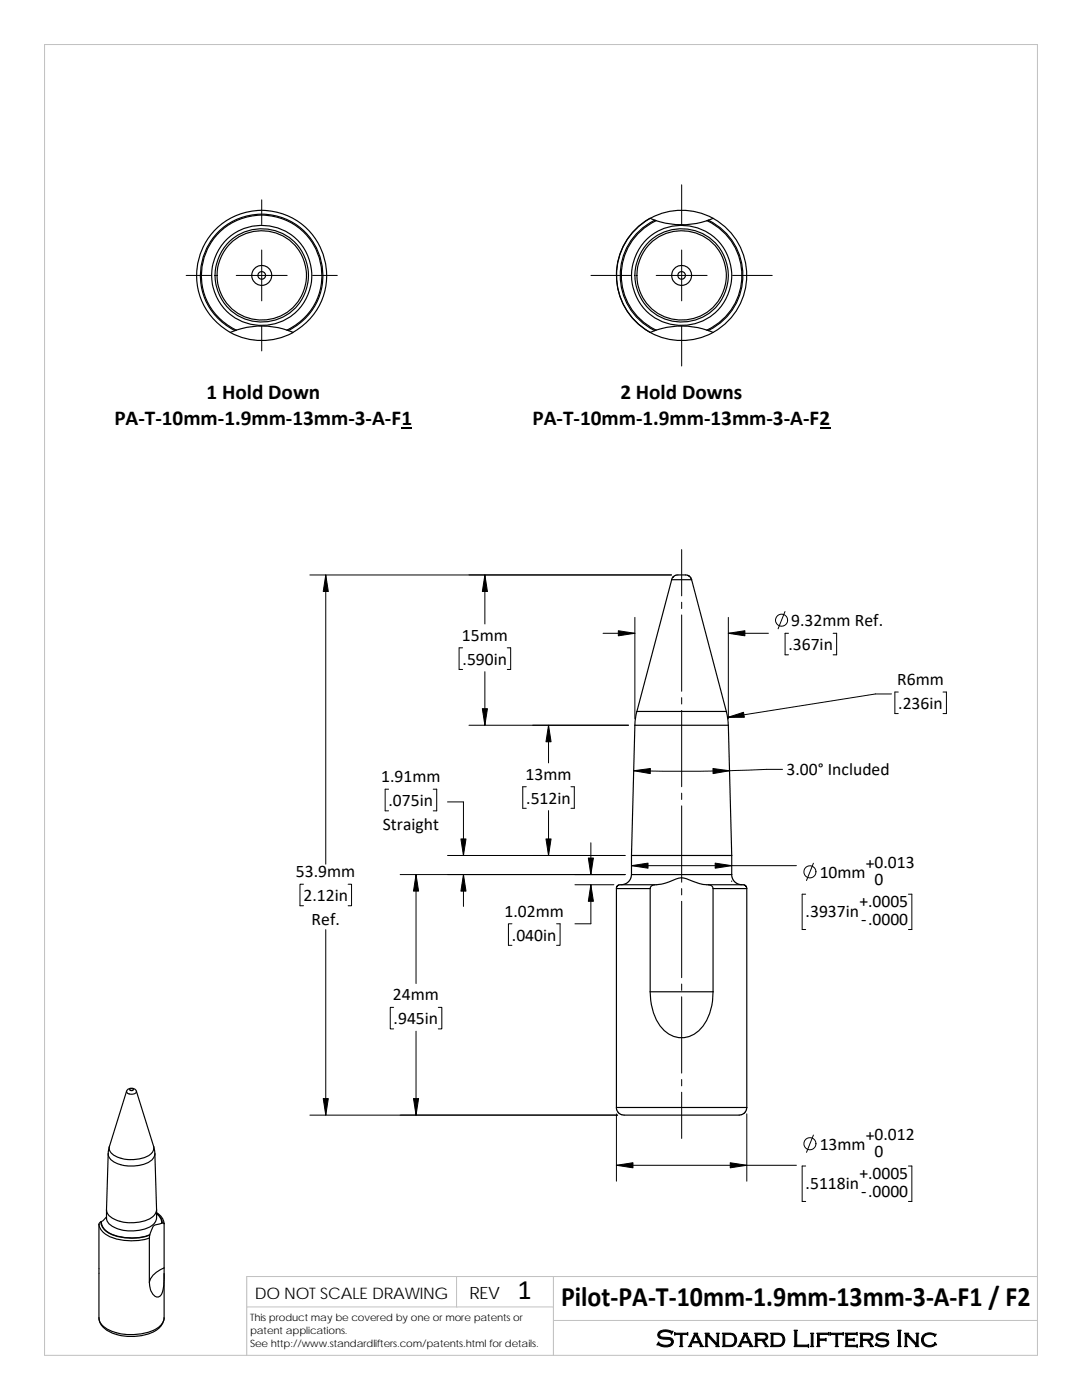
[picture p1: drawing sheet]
<svg xmlns="http://www.w3.org/2000/svg" width="216mm" height="279mm" viewBox="0 0 216 279" stroke-linecap="round" stroke-linejoin="round" font-family="sans-serif">
<path d="M8.9 8.9h198.1v261.6h-198.1zM91.1 254.8v6M110.4 254.8v15.7M207 254.8h-157.8v15.7M49.2 260.8h61.2M110.4 263.5h96.6" fill="none" stroke="#c0c0c0" stroke-width=".2"/>
<g fill="none" stroke="#000" stroke-width=".23">
<path d="M129.7 43.6a13 13 0 0 0 0 22.7M129.7 43.6a13 13 0 0 1 12.6 0M129.7 43.6l1 .3M130.7 43.9l.3 .1M130.7 43.9a12.2 12.2 0 0 0-6.9 11.1 12.2 12.2 0 0 0 6.9 11M141.1 44a12 12 0 0 1 6.9 11 12 12 0 0 1-7 10.9M141.1 44a16.3 16.3 0 0 1-10.2 0 12 12 0 0 0-6.9 11 12 12 0 0 0 7 10.9 16 16 0 0 1 10.4 .1M141.3 43.9a12.3 12.3 0 0 1 6.9 11.1 12.3 12.3 0 0 1-6.8 11M142.3 43.6a13 13 0 0 1 0 22.7M142.3 43.6l-1.2 .4M46.9 66a12.2 12.2 0 0 1-4.2-18.7 12.2 12.2 0 0 1 19.1 0 12.2 12.2 0 0 1-4.2 18.7M46.9 66l-.9 .3"/>
<path d="M47.2 65.9l-.3 .1M57.3 65.9a12 12 0 0 0 4.3-18.4 12 12 0 0 0-18.9 0 12 12 0 0 0 4.5 18.4 15.8 15.8 0 0 1 10.4 .1M57.6 66l.9 .3a13 13 0 0 1-12.5 0M58.5 66.3a13 13 0 0 0 3.7-19.6 13 13 0 0 0-20 0 13 13 0 0 0 3.8 19.6M129.7 66.3a13 13 0 0 0 12.6 0M130.9 65.9l-1.2 .4M141.4 66l.9 .3M134 115.7l.4-.7 .5-.2 2.1-.1 .6 .3 .4 .7M138 115.7l6.9 26.3M138 115.7h-4l-6.9 26.3M126.7 144.7l-.7 29.8M126.7 144.7h18.6"/>
<path d="M127.1 142l-.4 2.7M127.1 142h17.8M144.9 142l.4 2.7M145.3 144.7l.7 26M123 177.3h6.7M123 177.3v43.7M126 174.5h20M126 174.5l-.1 .8-.5 .7-.7 .4-.7 .2M126 170.7h20M129.7 177.3v20.6M130.7 176.6h-7.1l-.5 .3-.1 .4M141.4 176.6h7l.5 .3 .1 .4"/>
<path d="M141.4 176.6a.8 .8 0 0 1 .9 .7M141.4 176.6h-.3a13 13 0 0 1-4.6-1.4 4.5 4.5 0 0 0-3 .8l-1.5 .4-1 .2a1.16 1.16 0 0 0-1.3 .7M142.3 177.3h6.7M142.3 177.3v20.6M146 170.7v3.8M146 174.5l.1 .8 .5 .7 .7 .4 .7 .2M149 177.3v43.7M129.7 197.9h12.6M129.7 197.9a10.5 10.5 0 0 0 3 7.9 5 5 0 0 0 7.4-.7 10.8 10.8 0 0 0 2.2-7.2M25.3 217.8l-3.5 11M25.3 217.8a1.1 1.1 0 0 1 .9-.6 1.1 1.1 0 0 1 1 .6M25.9 217.4a.4 .4 0 0 1 .4-.1 .4 .4 0 0 1 .3 .2 .45 .45 0 0 1-.7-.1z"/>
<path d="M27.2 217.8a1.11 1.11 0 0 1-1.6 .5l-.3-.5M27.2 217.8l3.4 11M21.6 230.3l-.3 11.1M21.8 228.8l-.2 1.5M30.6 228.8a1.73 1.73 0 0 1-1.1 1.9 7.1 7.1 0 0 1-7.1-.4 1.37 1.37 0 0 1-.6-1.5M30.6 228.8l.3 1.5M30.9 230.3a2.16 2.16 0 0 1-1.4 1.8 7 7 0 0 1-7.5-.8l-.2-.4-.2-.6M30.9 230.3l.3 11.1M123 221h26M123 221l.1 .6 .4 .6 .5 .3h.6h22.9h.5l.5-.4 .4-.5 .1-.6M19.7 244.3v18.7a3.7 3.7 0 0 0 3.1 2.8 11.4 11.4 0 0 0 8.4-.6 2.75 2.75 0 0 0 1.5-2.2M19.7 244.3a3.4 3.4 0 0 0 2.7 2.7 11.9 11.9 0 0 0 7.4 .1"/>
<path d="M20.1 243.9l-.4 .4M20.1 243.9a2.97 2.97 0 0 0 2.5 2.6 9.8 9.8 0 0 0 7.3-.1M20.2 243.8l-.1 .1M21.3 241.4a3 3 0 0 0 2.6 2.3 8.3 8.3 0 0 0 6.7-.9l.4-.6 .2-.8M21.3 242.9l-1.1 .9a2.55 2.55 0 0 0 1.5 2.2 10.7 10.7 0 0 0 8.2 .4l.4-1a1.16 1.16 0 0 1 1.1-1l.9-.3M21.3 241.4a3.1 3.1 0 0 0 .8 3.1 7.9 7.9 0 0 0 8.5-.1 3.2 3.2 0 0 0 .6-3M29.8 247.1v8.8M29.9 246.5l-.1 .6M31.2 242.1l.9 1 .3 1M31.2 242.2l.3 .2a2.14 2.14 0 0 1 .8 1.7M31.2 242a2.76 2.76 0 0 1 1.5 2.2M32.3 244.1h.3l.1 .1"/>
<path d="M32.7 253a11.4 11.4 0 0 1-.6 5.5 .98 .98 0 0 1-1.7-.3 4.1 4.1 0 0 1-.6-2.3M32.7 244.2v8.8M32.7 253a4.5 4.5 0 0 0-2.9 2.9M32.7 254.1v8.9M19.7 263a3.8 3.8 0 0 0 3.3 3.2 10.7 10.7 0 0 0 8.3-.8 3.1 3.1 0 0 0 1.4-2.4"/>
<circle cx="52.2" cy="55" r=".77"/>
<circle cx="52.2" cy="55" r="2"/>
<circle cx="52.2" cy="55" r="9.3"/>
<circle cx="52.2" cy="55" r="10"/>
<circle cx="52.2" cy="55" r="8.9"/>
<circle cx="136" cy="55" r="9.3"/>
<circle cx="136" cy="55" r="10"/>
<circle cx="136" cy="55" r="8.9"/>
<circle cx="136" cy="55" r=".76"/>
<circle cx="136" cy="55" r="1.99"/>
</g>
<path d="M80.1 85.4h2.2M163.6 85.4h2.1" fill="none" stroke="#000" stroke-width=".28"/>
<g fill="none" stroke="#000" stroke-width=".2">
<path d="M52.2 39.9v4.9M136 36.9v7.9M37.1 55h5M47.1 55h10.2M52.2 49.9v10.1M62.4 55h4.9M117.9 55h8M130.9 55h10.2M136 49.9v10.1M146.2 55h7.9M52.2 65.1v4.9M136 65.1v7.9"/>
<path d="M61.8 114.7h72.2M65 114.7v57.8M96.8 114.7v9.8M136 109.7v9.2M92.3 129.3h-.7v4.3h.7M96.8 134v10.7M101.2 129.3h.7v4.3h-.7M120.3 126.4h6.4M126.7 123.2v20.3M136 120.2v1.3M136 122.7v15.3M136 139.2v1.3"/>
<path d="M145.3 126.4h8M145.3 123.2v20.3M156.6 122l-1.3 3.5M157.3 126.4h-.6v4.3h.6M166.2 126.4h.7v4.3h-.7M177.9 138.5h-3.2l-29.5 4.7M179.2 138.1h-.6v4.3h.6M188.2 138.1h.6v4.3h-.6M77.5 157.5h-.6v4.3h.6M86.4 157.5h.7v4.3h-.7M93.6 144.7h31.8M105 157h-.7v4.3h.7"/>
<path d="M109.5 144.7v7.6M113.9 157h.7v4.3h-.7M136 141.8v15.2M136 158.3v1.3M156.1 153.5l-16.5 .4-13.2-.1M60.6 176.5h-.7v4.3h.7M69.5 176.5h.6v4.3h-.6M83 174.5v21.8M89.3 160h3.2v10.7M89.3 170.7h35.4M92.5 174.5v6.4M109.5 161.8v8.9"/>
<path d="M114.7 176.6h7.8M117.9 176.6v7.8h-3.2M117.9 168.2v6.3M124.7 174.5h-44.9M126 172.8h32.9M126 169.5v.1M136 160.8v15.3M136 177.3v1.3M136 179.9v15.2M146 175.8v.1M160.8 178.5h-.7v7h.7M162.3 172.3l-1.4 3.4"/>
<path d="M181.3 178.5h.6v7h-.6M65 185.5v37M102.2 184.4h-.7v4.3h.7M111.1 184.4h.7v4.3h-.7M136 196.4v1.3M136 198.9v15.3M78.5 201h-.6v4.3h.6M83 205.8v16.7M87.5 201h.7v4.3h-.7M136 215.4v1.3M136 218v9.2M61.8 222.5h61.5"/>
<path d="M123 232.6h35.9M123 222.3v13.4M149 222.3v13.4M160.8 232.7h-.7v7.1h.7M162.3 226.5l-1.4 3.5M181.3 232.7h.6v7.1h-.6"/>
<circle cx="156" cy="123.8" r="1.2"/>
<circle cx="161.6" cy="174" r="1.21"/>
<circle cx="161.6" cy="228.3" r="1.21"/>
</g>
<g fill="#000" stroke="#000" stroke-width=".2">
<path d="M65 114.7l.5 3.3h-1z" fill-rule="evenodd"/>
<path d="M96.8 114.7l.5 3.3h-1.1z" fill-rule="evenodd"/>
<path d="M123.4 125.9l3.3 .5-3.3 .5z" fill-rule="evenodd"/>
<path d="M145.3 126.4l3.3-.5v1z" fill-rule="evenodd"/>
<path d="M96.2 141.4h1.1l-.5 3.3z" fill-rule="evenodd"/>
<path d="M109.5 144.7l.5 3.3h-1.1z" fill-rule="evenodd"/>
<path d="M126.4 153.8l3.4-.4v1z" fill-rule="evenodd"/>
<path d="M145.2 143.2l3.2-1 .1 1z" fill-rule="evenodd"/>
<path d="M142.3 153.4l3.3 .4-3.3 .6z" fill-rule="evenodd"/>
<path d="M83 174.5l.5 3.3h-1z" fill-rule="evenodd"/>
<path d="M92.5 174.5l.5 3.3h-1z" fill-rule="evenodd"/>
<path d="M92 167.4h1l-.5 3.3z" fill-rule="evenodd"/>
<path d="M108.9 167.4h1.1l-.5 3.3z" fill-rule="evenodd"/>
<path d="M117.9 176.6l.5 3.3h-1z" fill-rule="evenodd"/>
<path d="M117.4 171.2h1l-.5 3.3z" fill-rule="evenodd"/>
<path d="M126 172.8l3.3-.5v1z" fill-rule="evenodd"/>
<path d="M142.7 172.3l3.3 .5-3.3 .5z" fill-rule="evenodd"/>
<path d="M64.5 219.2h1l-.5 3.3z" fill-rule="evenodd"/>
<path d="M82.5 219.2h1l-.5 3.3z" fill-rule="evenodd"/>
<path d="M123 232.6l3.3-.5v1z" fill-rule="evenodd"/>
<path d="M145.7 232.1l3.3 .5-3.3 .5z" fill-rule="evenodd"/>
</g>
<g font-size="5.6">
<text x="103.3" y="259.2">1</text>
<text x="112" y="260.7">Pilot‐PA‐T‐10mm‐1.9mm‐13mm‐3‐A‐F1 / F2</text>
</g>
<text font-size="4.9" x="130.9" y="268.8">Standard Lifters Inc</text>
<g font-size="4.2">
<text x="41.2" y="79.6">1 Hold Down</text>
<text x="123.8" y="79.6">2 Hold Downs</text>
<text x="22.8" y="84.8">PA‐T‐10mm‐1.9mm‐13mm‐3‐A‐F1</text>
<text x="106.3" y="84.8">PA‐T‐10mm‐1.9mm‐13mm‐3‐A‐F2</text>
</g>
<g font-size="3.5">
<text x="157.9" y="125">9.32mm Ref.</text>
<text x="92.2" y="127.9">15mm</text>
<text x="157.3" y="129.7">.367in</text>
<text x="92.3" y="132.7">.590in</text>
<text x="179" y="136.7">R6mm</text>
<text x="179.2" y="141.5">.236in</text>
<text x="104.9" y="155.6">13mm</text>
<text x="157" y="154.7">3.00° Included</text>
<text x="76.1" y="156.1">1.91mm</text>
<text x="77.5" y="160.9">.075in</text>
<text x="105" y="160.4">.512in</text>
<text x="76.4" y="165.6">Straight</text>
<text x="172.8" y="173.5">+0.013</text>
<text x="59.1" y="175">53.9mm</text>
<text x="60.6" y="179.8">2.12in</text>
<text x="163.6" y="175.2">10mm</text>
<text x="174.5" y="176.7">0</text>
<text x="62.2" y="184.6">Ref.</text>
<text x="100.7" y="182.9">1.02mm</text>
<text x="160.8" y="183">.3937in</text>
<text x="171.5" y="181">+.0005</text>
<text x="171.8" y="184.6">‐.0000</text>
<text x="102.2" y="187.7">.040in</text>
<text x="78.4" y="199.6">24mm</text>
<text x="78.5" y="204.4">.945in</text>
<text x="172.8" y="227.8">+0.012</text>
<text x="163.6" y="229.4">13mm</text>
<text x="174.5" y="231">0</text>
<text x="160.8" y="237.3">.5118in</text>
<text x="171.5" y="235.3">+.0005</text>
<text x="171.8" y="238.8">‐.0000</text>
</g>
<text font-size="3.4" x="93.7" y="259.2">REV</text>
<text font-size="3.2" x="50.8" y="259.3">DO NOT SCALE DRAWING</text>
<g font-size="2">
<text x="49.9" y="263.7">This product may be covered by one or more patents or</text>
<text x="49.9" y="268.8">See http://www.standardlifters.com/patents.html for details.</text>
<text x="49.9" y="266.2">patent applications.</text>
</g>
</svg>
